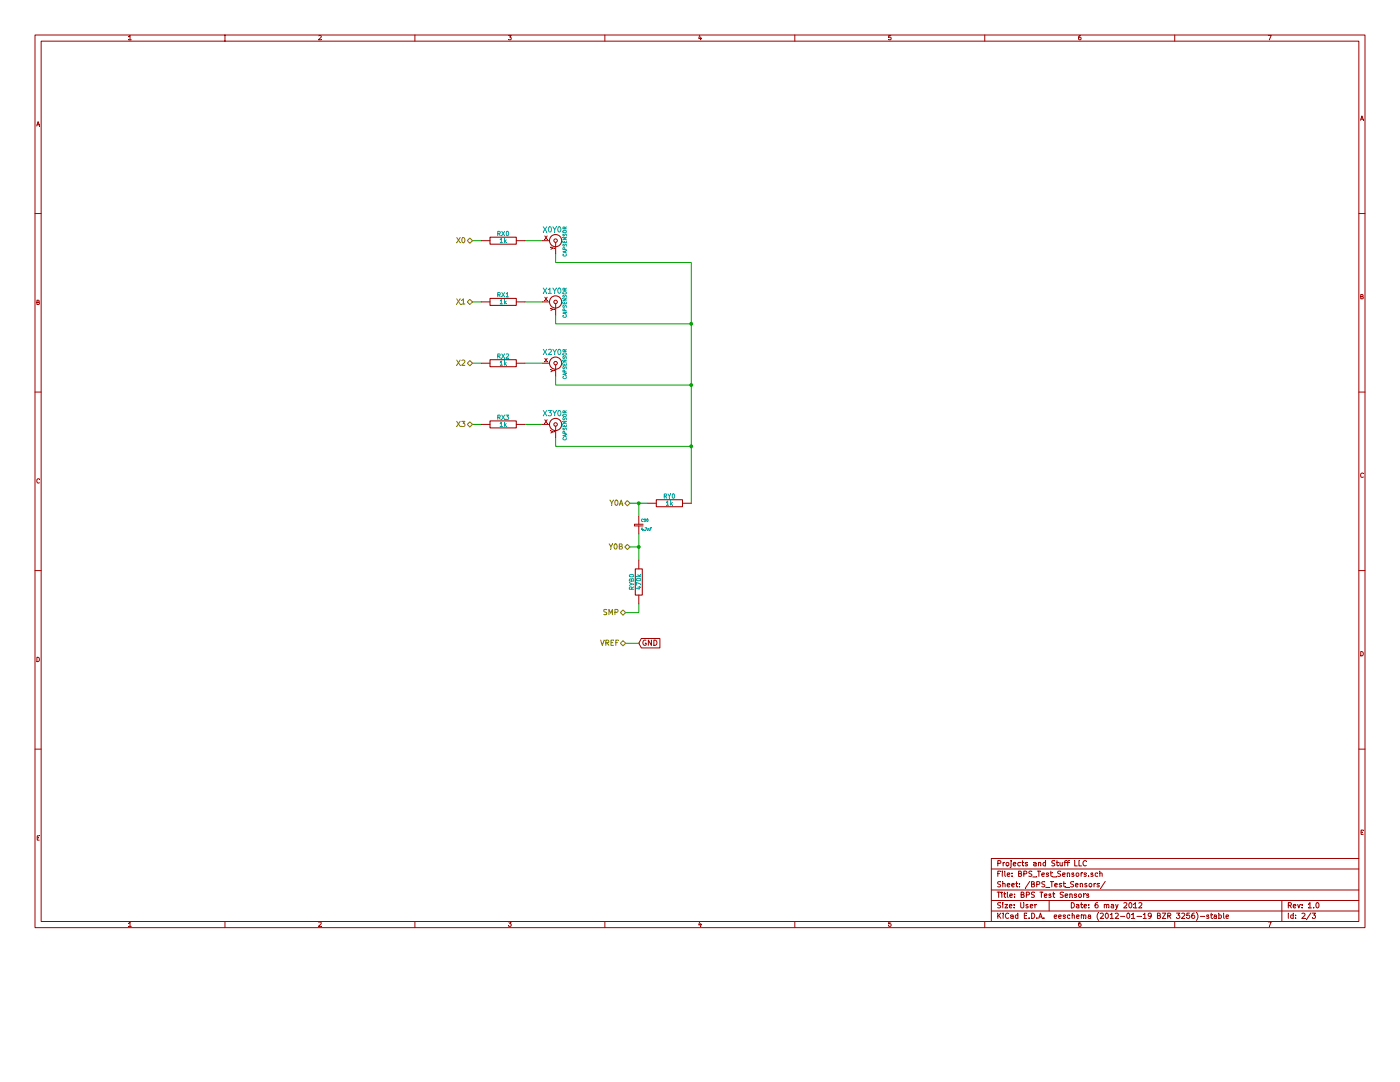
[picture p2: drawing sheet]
EESchema Schematic File Version 2  date 5/6/2012 12:55:40 AM
LIBS:power
LIBS:device
LIBS:transistors
LIBS:conn
LIBS:linear
LIBS:regul
LIBS:74xx
LIBS:cmos4000
LIBS:adc-dac
LIBS:memory
LIBS:xilinx
LIBS:special
LIBS:microcontrollers
LIBS:dsp
LIBS:microchip
LIBS:analog_switches
LIBS:motorola
LIBS:texas
LIBS:intel
LIBS:audio
LIBS:interface
LIBS:digital-audio
LIBS:philips
LIBS:display
LIBS:cypress
LIBS:siliconi
LIBS:opto
LIBS:atmel
LIBS:contrib
LIBS:valves
LIBS:BPS_Test
LIBS:BPS_Test-cache
EELAYER 25  0
EELAYER END
$Descr User 16000 11000
encoding utf-8
Sheet 2 3
Title "BPS Test Sensors"
Date "6 may 2012"
Rev "1.0"
Comp "Projects and Stuff LLC"
Comment1 ""
Comment2 ""
Comment3 ""
Comment4 ""
$EndDescr
Text GLabel 7300 7350 2    60   Input ~ 0
GND
Wire Wire Line
	7150 7350 7300 7350
Connection ~ 7900 4400
Wire Wire Line
	7900 3700 6350 3700
Wire Wire Line
	6350 3700 6350 3600
Wire Wire Line
	7900 5100 6350 5100
Wire Wire Line
	6350 5100 6350 5000
Wire Wire Line
	6000 4150 6200 4150
Wire Wire Line
	6000 2750 6200 2750
Wire Wire Line
	5400 4850 5500 4850
Wire Wire Line
	5400 3450 5500 3450
Connection ~ 7300 6250
Wire Wire Line
	7200 6250 7300 6250
Connection ~ 7300 5750
Wire Wire Line
	7300 5900 7300 5750
Wire Wire Line
	7200 5750 7400 5750
Wire Wire Line
	7300 6100 7300 6400
Wire Wire Line
	5400 2750 5500 2750
Wire Wire Line
	5400 4150 5500 4150
Wire Wire Line
	7300 6900 7300 7000
Wire Wire Line
	7300 7000 7150 7000
Wire Wire Line
	6000 3450 6200 3450
Wire Wire Line
	6000 4850 6200 4850
Wire Wire Line
	6350 4300 6350 4400
Wire Wire Line
	6350 4400 7900 4400
Connection ~ 7900 5100
Wire Wire Line
	6350 2900 6350 3000
Wire Wire Line
	6350 3000 7900 3000
Wire Wire Line
	7900 3000 7900 5750
Connection ~ 7900 3700
Text HLabel 7150 7350 0    60   BiDi ~ 0
VREF
$Comp
L CAPSENSOR X3Y0
U 1 1
P 6350 4850
F 0 "X3Y0" H 6310 4970 60  0000 C CNN
F 1 "CAPSENSOR" V 6460 4840 40  0000 C CNN
	1    6350 4850
	1    0    0    -1  
$EndComp
$Comp
L CAPSENSOR X2Y0
U 1 1
P 6350 4150
F 0 "X2Y0" H 6310 4270 60  0000 C CNN
F 1 "CAPSENSOR" V 6460 4140 40  0000 C CNN
	1    6350 4150
	1    0    0    -1  
$EndComp
$Comp
L CAPSENSOR X1Y0
U 1 1
P 6350 3450
F 0 "X1Y0" H 6310 3570 60  0000 C CNN
F 1 "CAPSENSOR" V 6460 3440 40  0000 C CNN
	1    6350 3450
	1    0    0    -1  
$EndComp
$Comp
L CAPSENSOR X0Y0
U 1 1
P 6350 2750
F 0 "X0Y0" H 6310 2870 60  0000 C CNN
F 1 "CAPSENSOR" V 6460 2740 40  0000 C CNN
	1    6350 2750
	1    0    0    -1  
$EndComp
$Comp
L R RYB0
U 1 1
P 7300 6650
F 0 "RYB0" V 7380 6650 50  0000 C CNN
F 1 "470k" V 7300 6650 50  0000 C CNN
	1    7300 6650
	-1   0    0    1   
$EndComp
Text HLabel 7150 7000 0    60   BiDi ~ 0
SMP
$Comp
L CSMALL CS0
U 1 1
P 7300 6000
F 0 "CS0" H 7325 6050 30  0000 L CNN
F 1 "4.7nF" H 7325 5950 30  0000 L CNN
	1    7300 6000
	1    0    0    -1  
$EndComp
$Comp
L R RY0
U 1 1
P 7650 5750
F 0 "RY0" V 7730 5750 50  0000 C CNN
F 1 "1k" V 7650 5750 50  0000 C CNN
	1    7650 5750
	0    -1   -1   0   
$EndComp
Text HLabel 7200 6250 0    60   BiDi ~ 0
Y0B
$Comp
L R RX3
U 1 1
P 5750 4850
F 0 "RX3" V 5830 4850 50  0000 C CNN
F 1 "1k" V 5750 4850 50  0000 C CNN
	1    5750 4850
	0    -1   -1   0   
$EndComp
$Comp
L R RX2
U 1 1
P 5750 4150
F 0 "RX2" V 5830 4150 50  0000 C CNN
F 1 "1k" V 5750 4150 50  0000 C CNN
	1    5750 4150
	0    -1   -1   0   
$EndComp
$Comp
L R RX1
U 1 1
P 5750 3450
F 0 "RX1" V 5830 3450 50  0000 C CNN
F 1 "1k" V 5750 3450 50  0000 C CNN
	1    5750 3450
	0    -1   -1   0   
$EndComp
$Comp
L R RX0
U 1 1
P 5750 2750
F 0 "RX0" V 5830 2750 50  0000 C CNN
F 1 "1k" V 5750 2750 50  0000 C CNN
	1    5750 2750
	0    -1   -1   0   
$EndComp
Text HLabel 7200 5750 0    60   BiDi ~ 0
Y0A
Text HLabel 5400 4850 0    60   BiDi ~ 0
X3
Text HLabel 5400 4150 0    60   BiDi ~ 0
X2
Text HLabel 5400 3450 0    60   BiDi ~ 0
X1
Text HLabel 5400 2750 0    60   BiDi ~ 0
X0
$EndSCHEMATC
